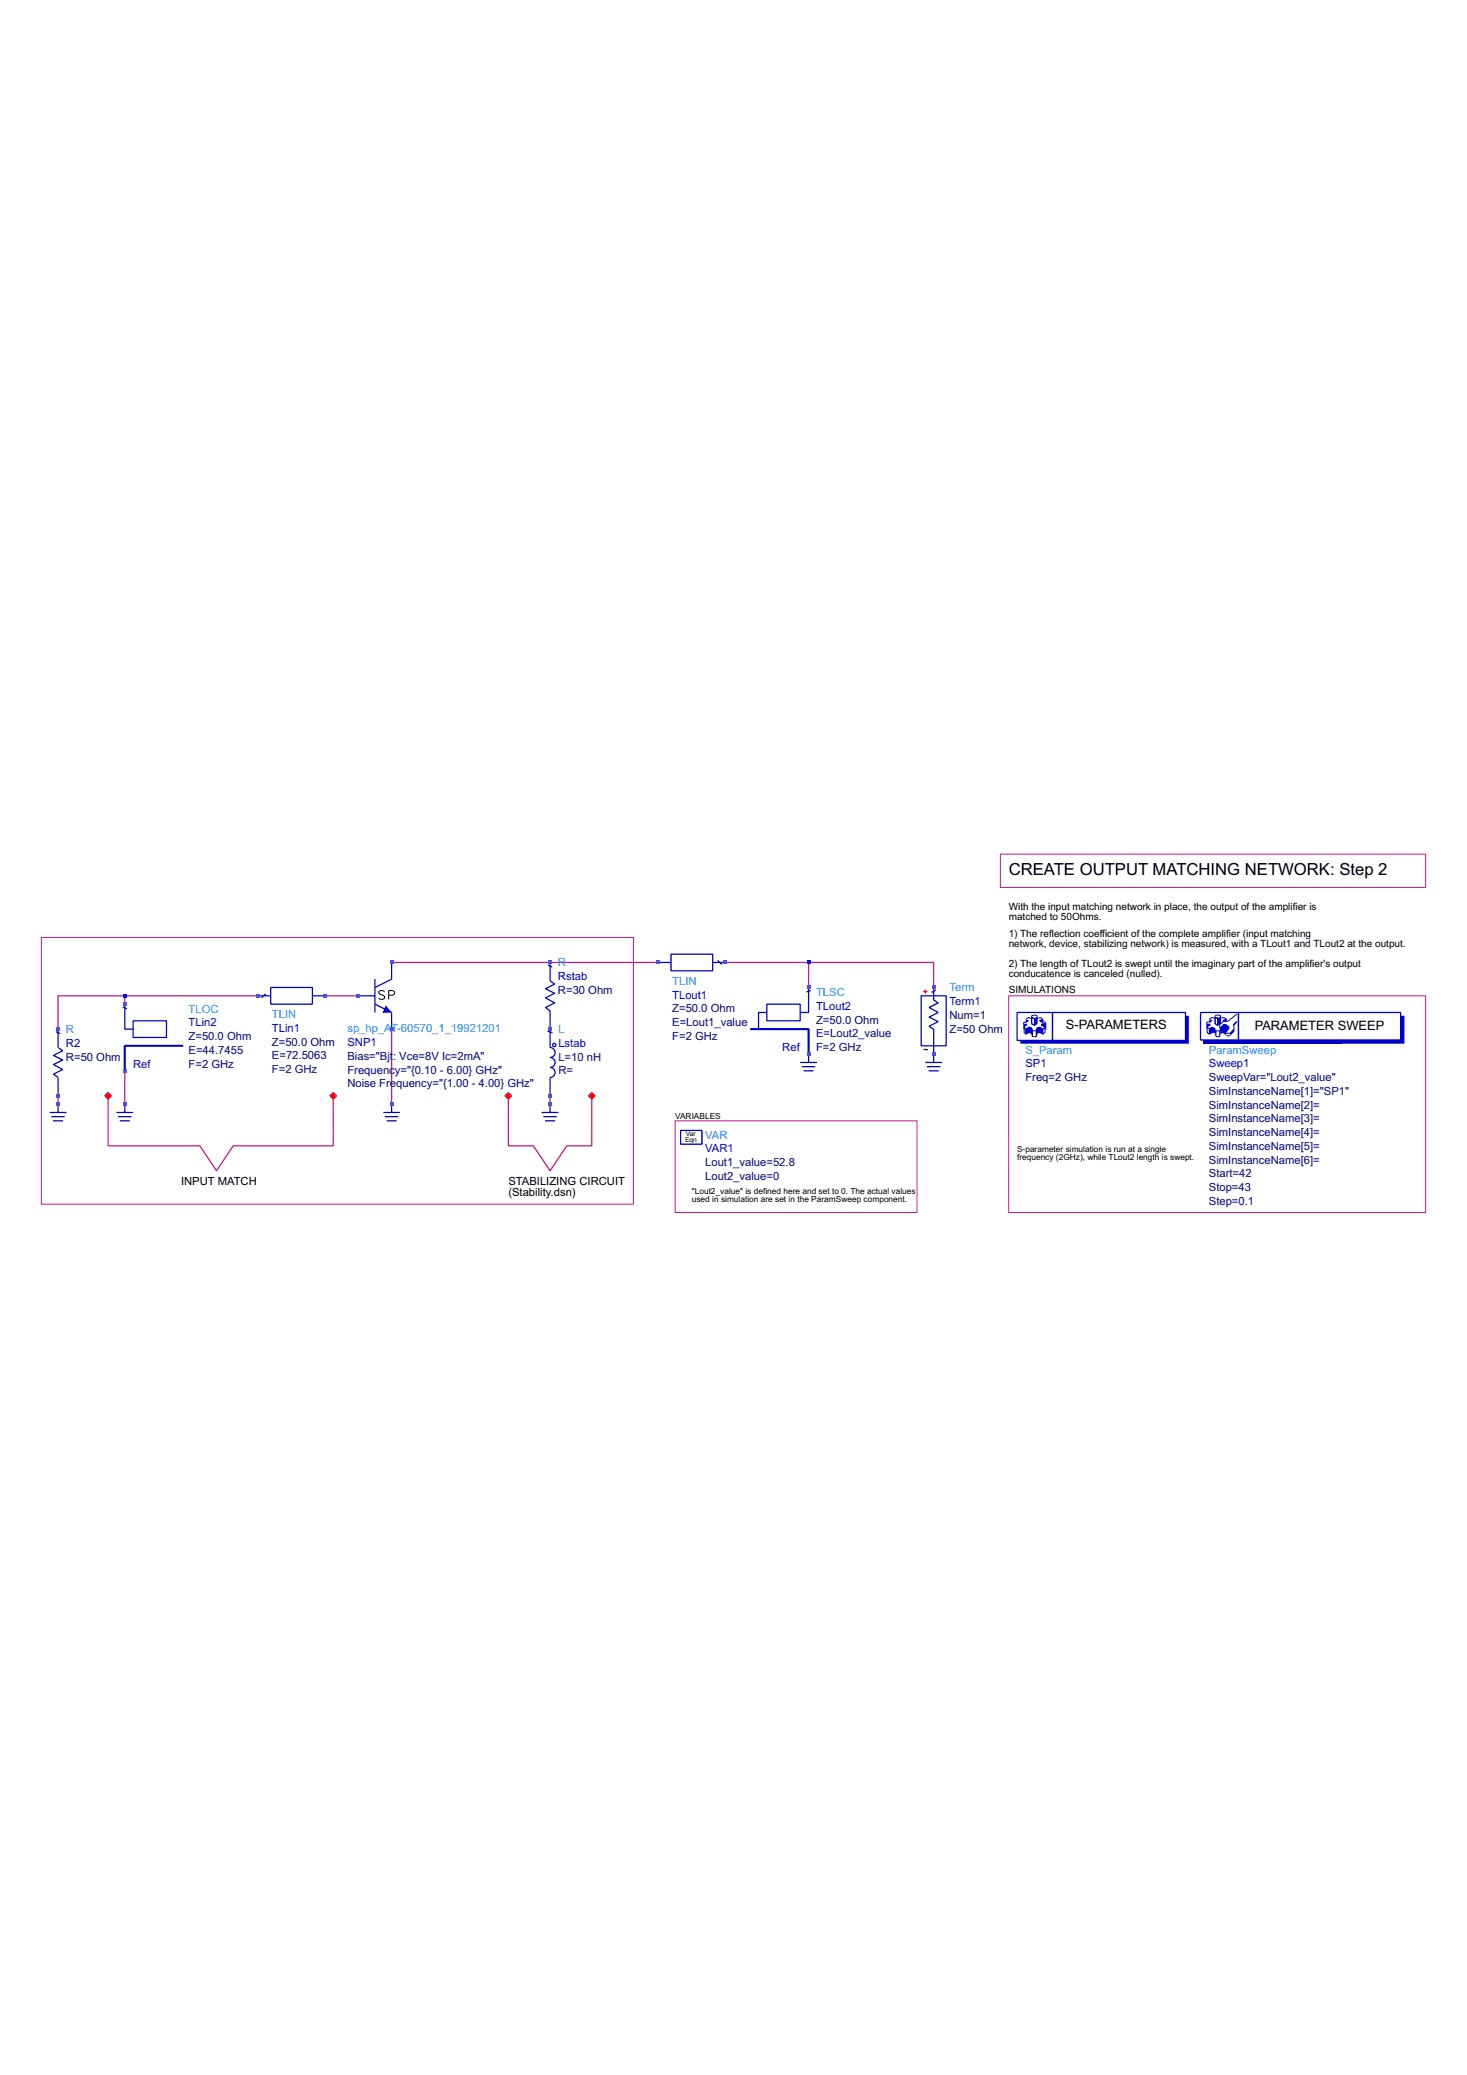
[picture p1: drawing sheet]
<svg xmlns="http://www.w3.org/2000/svg" width="210mm" height="297mm" viewBox="0 0 210 297" stroke-linecap="round" stroke-linejoin="round" font-family="sans-serif">
<g fill="none" stroke="#c71585" stroke-width=".18">
<path d="M56 137.8h38.2M103.8 137.8h11.9M115.7 137.8h17.9v3.6M115.7 137.8v3.6M8.3 156.9v1.2M15.5 156.9v7.1h13.1l2.4 3.6 2.4-3.6h14.3v-7.1M17.9 142.6h-9.6v4.7M17.9 142.6h19M17.9 142.6v1.1M17.9 153.3v4.8M46.5 142.6h4.8M56 147.3v10.8"/>
<path d="M72.7 156.9v7.1h3.6l2.4 3.6 2.4-3.6h3.6v-7.1M78.7 156.9v1.2"/>
</g>
<path d="M5.9 134.2h84.7v38.2h-84.7zM143.1 122.3h60.9v4.7h-60.9zM144.3 142.6h59.7v31h-59.7zM96.6 160.4h34.6v13.2h-34.6z" fill="none" stroke="#c71585" stroke-width=".14"/>
<path d="M132.2 150.2h.6" fill="none" stroke="#000" stroke-width=".18"/>
<path d="M8 147.7l.6 .3M8.3 147.3v2.6l.7 .5-1.3 .7 1.3 .6-1.3 .7 1.3 .7-1.3 .7 .6 .4v2.7M114.5 152.1h2.4M114.7 152.7h1.9M115 153.3h1.4M115.7 150.9v1.2M131.8 142.6h3.6v7.1h-3.6zM133.6 141.4v1.7l.6 .5-1.3 .6 1.3 .7-1.3 .7 1.3 .6-1.3 .7 .7 .5v3.5M133.9 141.7l-.6 .4M97.4 161.8h3v2h-3z" fill="none" stroke="#0000cd" stroke-width=".18"/>
<path d="M132.1 142h.6M132.4 141.7v.6" fill="none" stroke="#ff4500" stroke-width=".18"/>
<path d="M97.4 163.8h3l.1-1.9v1.9z" fill="#0000cd"/>
<path d="M171.8 144.9h5.4v4h-5.4zM177.2 144.9h23.2v4h-23.2z" fill="none" stroke="#0000cd" stroke-width=".18"/>
<g fill="none" stroke="#0000cd" stroke-width=".14">
<path d="M173 147.3l.5-.3v.8l-.5 .2zM173 147.3l-.3-.3v.8l.3 .2M173.3 146.3h-.6l-.1 .2M173.9 145.4l.3-.1 .4 .1v.3l-.4 .1-.3-.1zM173.9 145.8l-.5-.1-.4 .2M173.9 145.7v.8l.3 .3 .4-.3v-.8M174 147.6h.5v.8h-.5zM174.6 147.1l.5-.4v.3l-.5 .6zM174.6 145.8l.5-.1 .4 .2M175 147.1v.7l.4 .2M175 147.8l-.4 .1M175.4 146.7l.4 .3"/>
<path d="M175.5 148.3h.5M177 145.2l-1.3 1h-.6l-.6 .5v.3l.1 .1 .5-.4h.3l.4 .3v.3l-.4 .5 .1 .1h.5l.6-.6-.1-.6 .5-.5"/>
</g>
<g fill="#0000cd">
<path d="M172.6 146.5h.5l.2 .3-.6 .2v.3h-.1z"/>
<path d="M173 145.9l.5 .2-.2 .2h-.3z"/>
<path d="M173.5 147l.4 .1 .1 .5v.8l-.1-.5-.4-.1z"/>
<path d="M173 147.3l.5-.3v.8l-.5 .2z"/>
<path d="M174.6 147.1v.8l-.1 .5v-.8z"/>
</g>
<path d="M173.9 145.7l.3 .1v1l-.3-.3zM173.9 145.7l.3 .1" fill="none" stroke="#0000cd" stroke-width=".14"/>
<g fill="#0000cd">
<path d="M174.2 145.8l.4-.1v.8l-.4 .3z"/>
<path d="M175.4 147.8l.1 .1v.4l-.1-.1z"/>
<path d="M176.6 147.3v.4l-.6 .6v-.4z"/>
<path d="M177 146.2v.2l-.5 .5v-.2z"/>
</g>
<path d="M175 146.1l.5-.2v.3h-.4z" fill="none" stroke="#0000cd" stroke-width=".14"/>
<g fill="#0000cd">
<path d="M175 146.1l.5-.2v.3h-.4z"/>
<path d="M174.6 147.4l.4-.4 .5 .4-.1 .6-.4-.2-.4 .1z"/>
<path d="M174.5 147l.1 .1v.5l-.1-.2z"/>
<path d="M174.6 147.1l.5-.4h.3l.4 .3v.3l-.4 .5-.8-.4z"/>
<path d="M192 148.9h8.4v-3.5h.5v4h-8.9z"/>
<path d="M172.3 148.9h19.7v.5h-19.7z"/>
</g>
<g fill="none" stroke="#0000cd" stroke-width=".18">
<path d="M78.4 138.1l.6 .3M78.7 137.8v2.6l.7 .5-1.4 .6 1.4 .7-1.4 .6 1.4 .8-1.4 .6 .7 .5v5.2a.72 .72 0 0 1 .7 .8 .72 .72 0 0 1-.7 .7 .72 .72 0 0 1 .7 .7 .72 .72 0 0 1-.7 .7 .72 .72 0 0 1 .7 .7 .72 .72 0 0 1-.7 .7v2.7M94.4 137.8h1.6M96 136.6h6v2.4h-6zM102 137.8h1.6M102.7 137.5l.6 .6M7.1 159.3h2.4M7.4 159.9h1.9M8.3 158.1v1.2M54.8 159.3h2.4M55.1 159.9h1.9M56 158.1v1.2"/>
<path d="M77.5 159.3h2.4M77.8 159.9h1.9M78.3 147.6l.8 .3M78.7 158.1v1.2M109.7 143.7h4.8v2.4h-4.8zM109.7 144.9h-1.2v2.4M115.7 141.4v3.5h-1.2M116 141.8l-.6 .2M132.4 152.1h2.4M132.6 152.7h1.9M132.9 153.3h1.4M133.6 150.9v1.2"/>
<path d="M145.5 144.9h5.1v4h-5.1zM150.6 144.9h19v4h-19zM7.6 160.4h1.4M55.3 160.4h1.5M78 160.4h1.4"/>
<circle cx="79.3" cy="149.6" r=".24"/>
</g>
<path d="M107.3 147.3h8.4v3.6" fill="none" stroke="#0000cd" stroke-width=".3"/>
<g fill="none" stroke="#0000cd" stroke-width=".14">
<path d="M146.8 147.3l.5-.3v.8l-.5 .2zM146.8 147.3l-.3-.3v.8l.3 .2M147 146.3h-.5l-.1 .2M147.3 147l.3 .1v.8l-.3-.1M147.6 145.4l.4-.1 .4 .1v.3l-.4 .1-.4-.1zM147.6 145.7v.8l.4 .3 .4-.3v-.8M147.6 145.8l-.5-.1-.3 .3M147.6 147.1l.1 .5M147.6 147.9l.1 .5M147.7 147.6h.6M147.7 148.4h.6M147.7 147.6v.8"/>
<path d="M148.3 147.6v.8M148.4 145.8l.5-.1 .3 .3M148.4 147.1l-.1 .5M148.4 147.9l-.1 .5M148.7 147l.5 .3v.7l-.5-.2zM148.7 147l-.3 .1v.8l.3-.1M149.2 147.3l.3-.3v.8l-.3 .2M149.2 146.3v-.3l-.5 .1 .3 .2h.5l.1 .2M149.6 146.5v.8h-.1M149.6 146.5h-.5l-.1 .3 .5 .2"/>
</g>
<g fill="#0000cd">
<path d="M146.4 146.5h.5l.1 .3-.5 .2v.3h-.1z"/>
<path d="M146.8 146l.5 .1-.3 .2h-.2z"/>
<path d="M147.3 147l.3 .1 .1 .5v.8l-.1-.5-.3-.1z"/>
<path d="M148.7 146.1l.5-.1v.3h-.2z"/>
<path d="M149.1 146.5h.5v.8h-.1v-.3l-.5-.2z"/>
<path d="M148.7 147l.5 .3v.7l-.5-.2z"/>
<path d="M148.4 147.1l.3-.1v.8l-.3 .1z"/>
<path d="M146.8 147.3l.5-.3v.8l-.5 .2z"/>
<path d="M148.4 147.1v.8l-.1 .5v-.8z"/>
</g>
<path d="M147.6 145.7l.4 .1v1l-.4-.3zM147.6 145.7l.4 .1" fill="none" stroke="#0000cd" stroke-width=".14"/>
<g fill="#0000cd">
<path d="M148 145.8l.4-.1v.8l-.4 .3z"/>
<path d="M146 148.9h23.6v-3.5h.5v4h-24.1z"/>
</g>
<path d="M55 142a.47 .47 0 0 0-.4-.2 .47 .47 0 0 0-.4 .3l.1 .2 .6 .2 .1 .4a.55 .55 0 0 1-.8 0M55.6 142.5h.6a.33 .33 0 0 0 .3-.4 .33 .33 0 0 0-.3-.3h-.6v1.3" fill="none" stroke="#000" stroke-width=".14"/>
<path d="M56 137.8v2.4l-2.4 1.2M51.3 142.6h2.3M53.6 143.7l2.4 1.2v2.4M53.6 140.2v4.7" fill="none" stroke="#0000cd" stroke-width=".18"/>
<path d="M55.2 143.9l.8 1-1.3 .1z" fill="#0000cd"/>
<path d="M16.7 159.3h2.3M16.9 159.9h1.9M17.6 144.2l.6 .2M17.9 143.7v3.6h1.1M17.9 158.1v1.2M19 146.1h4.8v2.4h-4.8zM37.1 142.6h1.6M38 142.3l-.6 .5M38.7 141.4h6v2.3h-6zM44.7 142.6h1.6M17.1 160.4h1.5" fill="none" stroke="#0000cd" stroke-width=".18"/>
<path d="M26.2 149.7h-8.3v3.6" fill="none" stroke="#0000cd" stroke-width=".3"/>
<g fill="#4169e1">
<path d="M8.1 157.8h.4v.5h-.4z"/>
<path d="M8.1 156.6h.4v.5h-.4z"/>
<path d="M8.1 147.1h.4v.5h-.4z"/>
<path d="M17.6 157.8h.5v.5h-.5z"/>
<path d="M17.6 153h.5v.5h-.5z"/>
<path d="M17.6 143.5h.5v.5h-.5z"/>
</g>
<path d="M17.6 142.3h.5v.5h-.5z" fill="#00f"/>
<g fill="#4169e1">
<path d="M36.7 142.3h.5v.5h-.5z"/>
<path d="M46.3 142.3h.4v.5h-.4z"/>
<path d="M51 142.3h.5v.5h-.5z"/>
<path d="M55.8 157.8h.5v.5h-.5z"/>
<path d="M55.8 147.1h.5v.5h-.5z"/>
<path d="M55.8 137.5h.5v.5h-.5z"/>
<path d="M78.5 157.8h.4v.5h-.4z"/>
<path d="M78.5 156.6h.4v.5h-.4z"/>
<path d="M78.5 147.1h.4v.5h-.4z"/>
<path d="M78.5 137.5h.4v.5h-.4z"/>
<path d="M94 137.5h.5v.5h-.5z"/>
<path d="M103.5 137.5h.5v.5h-.5z"/>
<path d="M115.5 150.7h.4v.4h-.4z"/>
<path d="M115.5 141.1h.4v.5h-.4z"/>
</g>
<path d="M115.5 137.5h.4v.5h-.4z" fill="#00f"/>
<g fill="#4169e1">
<path d="M133.4 150.7h.4v.4h-.4z"/>
<path d="M133.4 141.1h.4v.5h-.4z"/>
</g>
<path d="M15.2 156.6h.5v.5h-.5z" fill="#f00"/>
<path d="M15 156.9l.5-.5 .4 .5-.4 .4z" fill="none" stroke="#f00" stroke-width=".14"/>
<path d="M47.4 156.6h.5v.5h-.5z" fill="#f00"/>
<path d="M47.2 156.9l.5-.5 .5 .5-.5 .4z" fill="none" stroke="#f00" stroke-width=".14"/>
<path d="M72.5 156.6h.5v.5h-.5z" fill="#f00"/>
<path d="M72.3 156.9l.4-.5 .5 .5-.5 .4z" fill="none" stroke="#f00" stroke-width=".14"/>
<path d="M84.4 156.6h.5v.5h-.5z" fill="#f00"/>
<path d="M84.2 156.9l.5-.5 .4 .5-.4 .4z" fill="none" stroke="#f00" stroke-width=".14"/>
<text font-size="2.4" x="144.3" y="125.3">CREATE OUTPUT MATCHING NETWORK: Step 2</text>
<g font-size="1.8">
<text x="152.5" y="147.4">S-PARAMETERS</text>
<text x="179.5" y="147.5">PARAMETER SWEEP</text>
</g>
<g font-size="1.6" fill="#1e90ff">
<text x="79.8" y="138.3">R</text>
<text x="96.2" y="141">TLIN</text>
<text x="116.8" y="142.6">TLSC</text>
<text x="135.9" y="141.9">Term</text>
<text x="9.4" y="147.9">R</text>
<text x="27" y="145">TLOC</text>
<text x="38.9" y="145.7">TLIN</text>
<text x="49.7" y="147.8">sp_hp_AT-60570_1_19921201</text>
<text x="79.9" y="147.9">L</text>
<text x="146.7" y="150.8">S_Param</text>
<text x="173" y="150.8">ParamSweep</text>
<text x="100.9" y="163">VAR</text>
</g>
<g font-size="1.6" fill="#00f">
<text x="79.8" y="140.3">Rstab</text>
<text x="96.2" y="142.9">TLout1</text>
<text x="135.9" y="143.9">Term1</text>
<text x="9.4" y="149.9">R2</text>
<text x="27" y="146.9">TLin2</text>
<text x="38.9" y="147.7">TLin1</text>
<text x="49.7" y="149.7">SNP1</text>
<text x="79.9" y="149.9">Lstab</text>
<text x="116.8" y="144.5">TLout2</text>
<text x="146.7" y="152.8">SP1</text>
<text x="173" y="152.8">Sweep1</text>
<text x="100.9" y="165">VAR1</text>
</g>
<g font-size="1.6" fill="#000080">
<text x="79.8" y="142.3">R=30 Ohm</text>
<text x="27" y="148.9">Z=50.0 Ohm</text>
<text x="38.9" y="149.7">Z=50.0 Ohm</text>
<text x="96.2" y="148.8">F=2 GHz</text>
<text x="96.2" y="144.9">Z=50.0 Ohm</text>
<text x="96.2" y="146.9">E=Lout1_value</text>
<text x="116.8" y="148.5">E=Lout2_value</text>
<text x="116.8" y="146.5">Z=50.0 Ohm</text>
<text x="135.9" y="147.8">Z=50 Ohm</text>
<text x="135.9" y="145.9">Num=1</text>
<text x="9.4" y="151.8">R=50 Ohm</text>
<text x="27" y="152.8">F=2 GHz</text>
<text x="27" y="150.9">E=44.7455</text>
<text x="38.9" y="153.6">F=2 GHz</text>
<text x="38.9" y="151.6">E=72.5063</text>
<text x="49.7" y="155.6">Noise Frequency=&quot;{1.00 - 4.00} GHz&quot;</text>
<text x="49.7" y="153.7">Frequenc</text>
<text x="49.7" y="151.7">Bias=&quot;Bjt</text>
<text x="56.2" y="151.7">: Vce=8V Ic=2mA&quot;</text>
<text x="56.5" y="153.7">y=&quot;{0.10 - 6.00} GHz&quot;</text>
<text x="79.9" y="153.8">R=</text>
<text x="79.9" y="151.8">L=10 nH</text>
<text x="116.8" y="150.5">F=2 GHz</text>
<text x="146.7" y="154.8">Freq=2 GHz</text>
<text x="173" y="154.8">SweepVar=&quot;Lout2_value&quot;</text>
<text x="173" y="160.7">SimInstanceName[3]=</text>
<text x="173" y="158.7">SimInstanceName[2]=</text>
<text x="173" y="156.7">SimInstanceName[1]=&quot;SP1&quot;</text>
<text x="100.9" y="166.9">Lout1_value=52.8</text>
<text x="173" y="166.6">SimInstanceName[6]=</text>
<text x="173" y="164.6">SimInstanceName[5]=</text>
<text x="173" y="162.6">SimInstanceName[4]=</text>
<text x="100.9" y="168.9">Lout2_value=0</text>
<text x="173" y="172.5">Step=0.1</text>
<text x="173" y="170.5">Stop=43</text>
<text x="173" y="168.5">Start=42</text>
</g>
<g font-size="1.6" fill="#0000cd">
<text x="19" y="152.9">Ref</text>
<text x="111.9" y="150.5">Ref</text>
</g>
<g font-size="1.6">
<text x="25.9" y="169.6">INPUT MATCH</text>
<text x="72.7" y="169.6">STABILIZING CIRCUIT</text>
<text x="72.7" y="171.2">(Stability.dsn)</text>
</g>
<g font-size="1.4">
<text x="144.3" y="130.3">With the input matching network in place, the output of the amplifier is</text>
<text x="144.3" y="131.7">matched to 50Ohms.</text>
<text x="144.3" y="134.1">1) The reflection coefficient of the complete amplifier (input matching</text>
<text x="144.3" y="135.5">network, device, stabilizing network) is measured, with a TLout1 and TLout2 at the output.</text>
<text x="144.3" y="142.2">SIMULATIONS</text>
<text x="144.3" y="138.4">2) The length of TLout2 is swept until the imaginary part of the amplifier's output</text>
<text x="144.3" y="139.8">conducatence is canceled (nulled).</text>
</g>
<g font-size="1.2">
<text x="96.6" y="160.2">VARIABLES</text>
<text x="145.5" y="164.9">S-parameter simulation is run at a single</text>
<text x="145.5" y="166.1">frequency (2GHz), while TLout2 length is swept.</text>
<text x="99" y="170.9">&quot;Lout2_value&quot; is defined here and set to 0. The actual values</text>
<text x="99" y="172.1">used in simulation are set in the ParamSweep component.</text>
</g>
<g font-size="1">
<text x="98" y="163.5">Eqn</text>
<text x="98.2" y="162.6">Var</text>
</g>
</svg>
